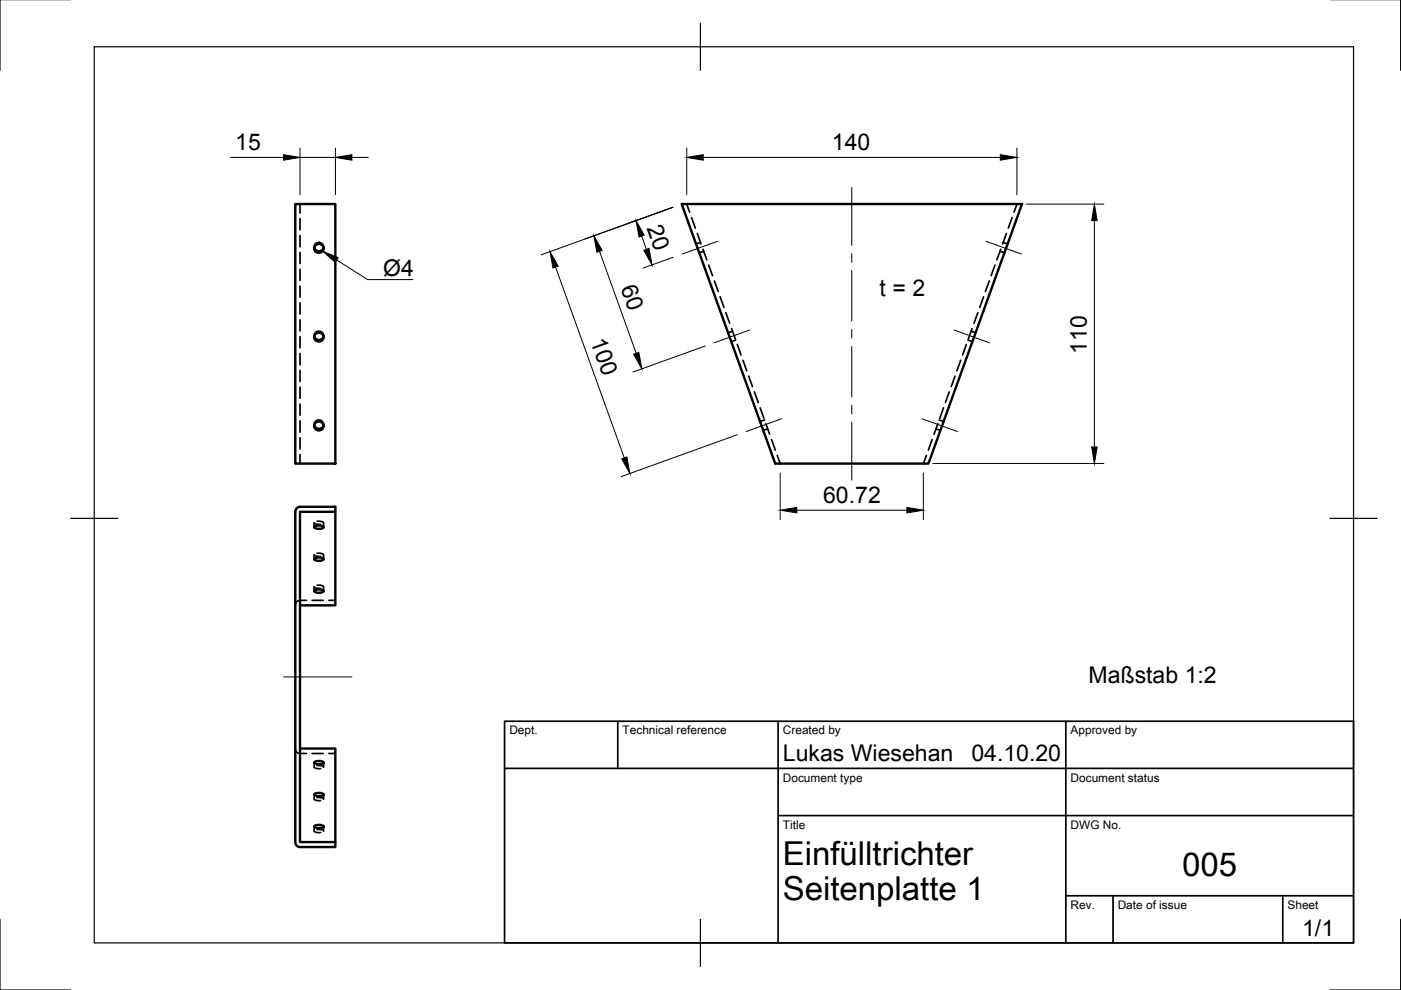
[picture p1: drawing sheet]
<svg xmlns="http://www.w3.org/2000/svg" width="297mm" height="210mm" viewBox="0 0 297 210" stroke-linecap="round" stroke-linejoin="round" font-family="sans-serif">
<!-- layer: Sichtbar -->
<g fill="none" stroke="#000" stroke-width=".51">
<path d="M62.6 43.3h8.5v55h-8.5zM66.6 52.5a1.02 1.02 0 0 0 1 .8 1.02 1.02 0 0 0 1-.8M144.5 43.3h72.2l-19.9 55h-32.4zM66.6 71.3a1.02 1.02 0 0 0 1 .8 1.02 1.02 0 0 0 1-.8M66.6 90.2a1.02 1.02 0 0 0 1 .7 1.02 1.02 0 0 0 1-.7M62.9 107.8l.7-.3h7.5v1h-7.5v70h7.5v1.1h-7.5a1.04 1.04 0 0 1-1-1.1v-70zM66.7 118.4l.5-.2h.8l.6 .4a1.62 1.62 0 0 1-2 0zM66.7 111.6l.5-.1h.8l.6 .3a1.62 1.62 0 0 1-2 0zM71.1 108.5v19.8h-7.5M66.7 125.2l.5-.2h.8l.6 .3a1.62 1.62 0 0 1-2 0zM63.6 158.7h7.5v19.8M66.7 161.6l.5-.2h.8l.6 .3a1.62 1.62 0 0 1-2 0z"/>
<path d="M66.7 168.3l.5-.2h.8l.6 .4a1.62 1.62 0 0 1-2 0zM66.7 175.1l.5-.2h.8l.6 .3a1.62 1.62 0 0 1-2 0z"/>
<circle cx="67.6" cy="52.6" r=".98"/>
<circle cx="67.6" cy="71.5" r=".98"/>
<circle cx="67.6" cy="90.3" r=".98"/>
</g>
<!-- layer: Verdeckt -->
<g fill="none" stroke="#000" stroke-width=".36">
<path d="M63.6 43.3v1.9M63.6 46.3v2.4M63.6 49.9v2.4M63.6 53.5v2.4M63.6 57.1v2.4M66.6 52.5a.99 .99 0 0 1 1-1.1 .99 .99 0 0 1 1 1.1M66.6 52.3v.4M68.6 52.3v.4M145.6 43.3l.6 1.7M146.6 46.1l.8 2.3M147.8 49.5l.8 2.2M148.5 51.4l-.9 .3"/>
<path d="M149 52.8l.9 2.3M149.2 53.3l-.9 .3M150.3 56.2l.8 2.3M151.5 59.6l.8 2.2M209.7 59.6l-.8 2.2M210.9 56.2l-.8 2.3M212 53.3l1 .3M212.2 52.8l-.9 2.3M212.7 51.4l.9 .3M213.4 49.5l-.8 2.2M214.6 46.1l-.8 2.3M215.6 43.3l-.6 1.7"/>
<path d="M63.6 60.7v2.3M63.6 64.2v2.4M63.6 67.8v2.4M63.6 71.4v2.4M63.6 74.9v2.4M63.6 78.5v2.4M66.6 71.3a.99 .99 0 0 1 1-1.1 .99 .99 0 0 1 1 1.1M66.6 71.2v.3M68.6 71.2v.3M152.7 62.9l.8 2.3M153.9 66.3l.8 2.2M155.1 69.7l.8 2.2"/>
<path d="M155.3 70.2l-.9 .4M156 72.1l-1 .3M156.3 73l.8 2.3M157.5 76.4l.8 2.2M158.7 79.7l.8 2.3M202.5 79.7l-.8 2.3M203.7 76.4l-.8 2.2M204.9 73l-.8 2.3M205.2 72.1l1 .3M205.9 70.2l.9 .4M206.1 69.7l-.8 2.2M207.3 66.3l-.8 2.2"/>
<path d="M208.5 62.9l-.8 2.3M63.6 82.1v2.4M63.6 85.7v2.3M63.6 89.2v2.4M63.6 92.8v2.4M63.6 96.4v1.9M66.6 90.2a.99 .99 0 0 1 1-1.2 .99 .99 0 0 1 1 1.2M66.6 90v.3M68.6 90v.3M160 83.1l.8 2.2M161.2 86.5l.8 2.2M162.1 89l-1 .4"/>
<path d="M162.4 89.8l.8 2.3M162.8 90.9l-1 .4M163.6 93.2l.8 2.2M164.8 96.6l.6 1.7M196.4 96.6l-.6 1.7M197.6 93.2l-.8 2.2M198.4 90.9l1 .4M198.8 89.8l-.8 2.3M199.1 89l1 .4M200 86.5l-.8 2.2M201.3 83.1l-.9 2.2M67.2 117.3h.8l.5 .2 .1 1.1"/>
<path d="M67.2 110.5l1.3 .2 .1 1.1M68 117.9h-1l-.4-.3v1M68 111.2l-.9-.1-.5-.3v1M65 127.3h-1.4a1.01 1.01 0 0 0-1 1M66.2 127.3h2.3M67.2 124.1h.8l.5 .2 .1 1M68 124.7h-.9l-.5-.3v.9M69.7 127.3h1.4M62.6 158.7a1.01 1.01 0 0 0 1 1.1h1.4M66.2 159.8h2.3M69.7 159.8h1.4M66.6 161.7l.1 1.1 .5 .2h.8"/>
<path d="M66.6 168.5l.1 1 .5 .2h.8M66.6 175.3l.1 1 1.3 .2M68.6 161.7v.9l-.5-.3h-.9M68.6 168.5v.9l-.3-.2-1.1-.1M68.6 175.3v.9l-.5-.3h-.9"/>
</g>
<!-- layer: Border -->
<path d="M0 -.1v15M297 -.1v15M20 9.9h267v190h-267zM148.5 4.9v10M15 109.9h10M282 109.9h10M0 194.9v15h15M148.5 194.9v10M297 194.9v15h-15" fill="none" stroke="#000" stroke-width=".25"/>
<!-- layer: TitleBlock -->
<path d="M107 152.9h180v47h-180zM131 152.9v10M165 152.9v47M226 152.9v47M107 162.9h180M165 172.9h122M226 189.9h61M236 189.9v10M272 189.9v10" fill="none" stroke="#000" stroke-width=".36"/>
<!-- layer: Dimensions -->
<g fill="none" stroke="#000" stroke-width=".21">
<path d="M48.9 33.4h11.2M63.6 33.4h7.5M63.6 31.4v9.9M71.1 31.4v9.9M74.6 33.4h3.5M145.6 31.4v9.9M149.1 33.4h63M215.6 31.4v9.9M117.8 56.6l14.6 40.5M127.1 53.3l7.8 21.6M136 50.1l1.1 2.8M142.7 44l-28 10"/>
<path d="M142.7 54.5l-6.3 2.3M217.6 43.3h16.4M232 46.8v48M149.5 73.4l-15.3 5.5M156.3 92.2l-24.6 8.9M197.8 98.3h36.2M165.4 100.3v9.9M168.9 108.2h23.4M195.8 100.3v9.9"/>
</g>
<g fill="#000" stroke="#000" stroke-width=".21">
<path d="M60.1 32.8l3.5 .6-3.5 .6zM71.1 33.4l3.5-.6v1.2zM145.6 33.4l3.5-.6v1.2zM212.1 32.8l3.5 .6-3.5 .6zM116.6 53.3l1.7 3.1-1.1 .4zM125.9 50l1.8 3.1-1.1 .4zM134.9 46.8l1.7 3.1-1.1 .4zM136.5 53.1l1.1-.4 .6 3.5zM232 43.3l.6 3.5h-1.1zM134.3 75.1l1.1-.4 .7 3.5zM131.8 97.3l1.1-.4 .6 3.5zM231.5 94.8h1.1l-.6 3.5z"/>
<path d="M165.4 108.2l3.5-.6v1.1zM192.3 107.6l3.5 .6-3.5 .5z"/>
</g>
<!-- layer: Center Lines -->
<g fill="none" stroke="#000" stroke-width=".21">
<path d="M180.6 39.8v12.2M152.2 51.2l-7.6 2.7M180.6 53.8v1.8M180.6 57.4v10.7M209 51.2l7.6 2.7M158.9 70l-7.5 2.7M180.6 69.9v1.8M180.6 73.5v10.7M202.3 70l7.5 2.7M165.7 88.8l-7.5 2.7M180.6 86v1.7M180.6 89.5v12.3"/>
<path d="M195.5 88.8l7.5 2.7M60.1 143.5h14.5"/>
</g>
<!-- layer: Annotations -->
<path d="M68.4 53.2l3.3 1.4-.6 1z" fill="#000" stroke="#000" stroke-width=".21"/>
<path d="M71.4 55.1l6.5 4.2h9.6" fill="none" stroke="#000" stroke-width=".21"/>
<g font-size="7">
<text x="166" y="183.4">Einfülltrichter</text>
<text x="250.7" y="185.8">005</text>
<text x="166" y="190.9">Seitenplatte 1</text>
</g>
<g font-size="4.9">
<text x="49.9" y="31.8">15</text>
<text x="176.4" y="31.8">140</text>
<text x="137.1" y="48.4" transform="rotate(70 137.1 48.4)">20</text>
<text x="81.2" y="58.6">Ø4</text>
<text x="131.6" y="61" transform="rotate(70 131.6 61)">60</text>
<text x="186.5" y="62.7">t = 2</text>
<text x="125.1" y="72.4" transform="rotate(70 125.1 72.4)">100</text>
<text x="230.5" y="75" transform="rotate(-90 230.5 75)">110</text>
<text x="174.5" y="106.6">60.72</text>
<text x="230.8" y="144.9">Maßstab 1:2</text>
<text x="166" y="161.4">Lukas Wiesehan</text>
<text x="206" y="161.4">04.10.20</text>
<text x="276.1" y="198.5">1/1</text>
</g>
<g font-size="2.5">
<text x="108" y="155.7">Dept.</text>
<text x="132" y="155.7">Technical reference</text>
<text x="166" y="155.7">Created by</text>
<text x="227" y="155.7">Approved by</text>
<text x="166" y="165.7">Document type</text>
<text x="227" y="165.7">Document status</text>
<text x="166" y="175.7">Title</text>
<text x="227" y="175.7">DWG No.</text>
<text x="227" y="192.7">Rev.</text>
<text x="237" y="192.7">Date of issue</text>
<text x="273" y="192.7">Sheet</text>
</g>
</svg>
